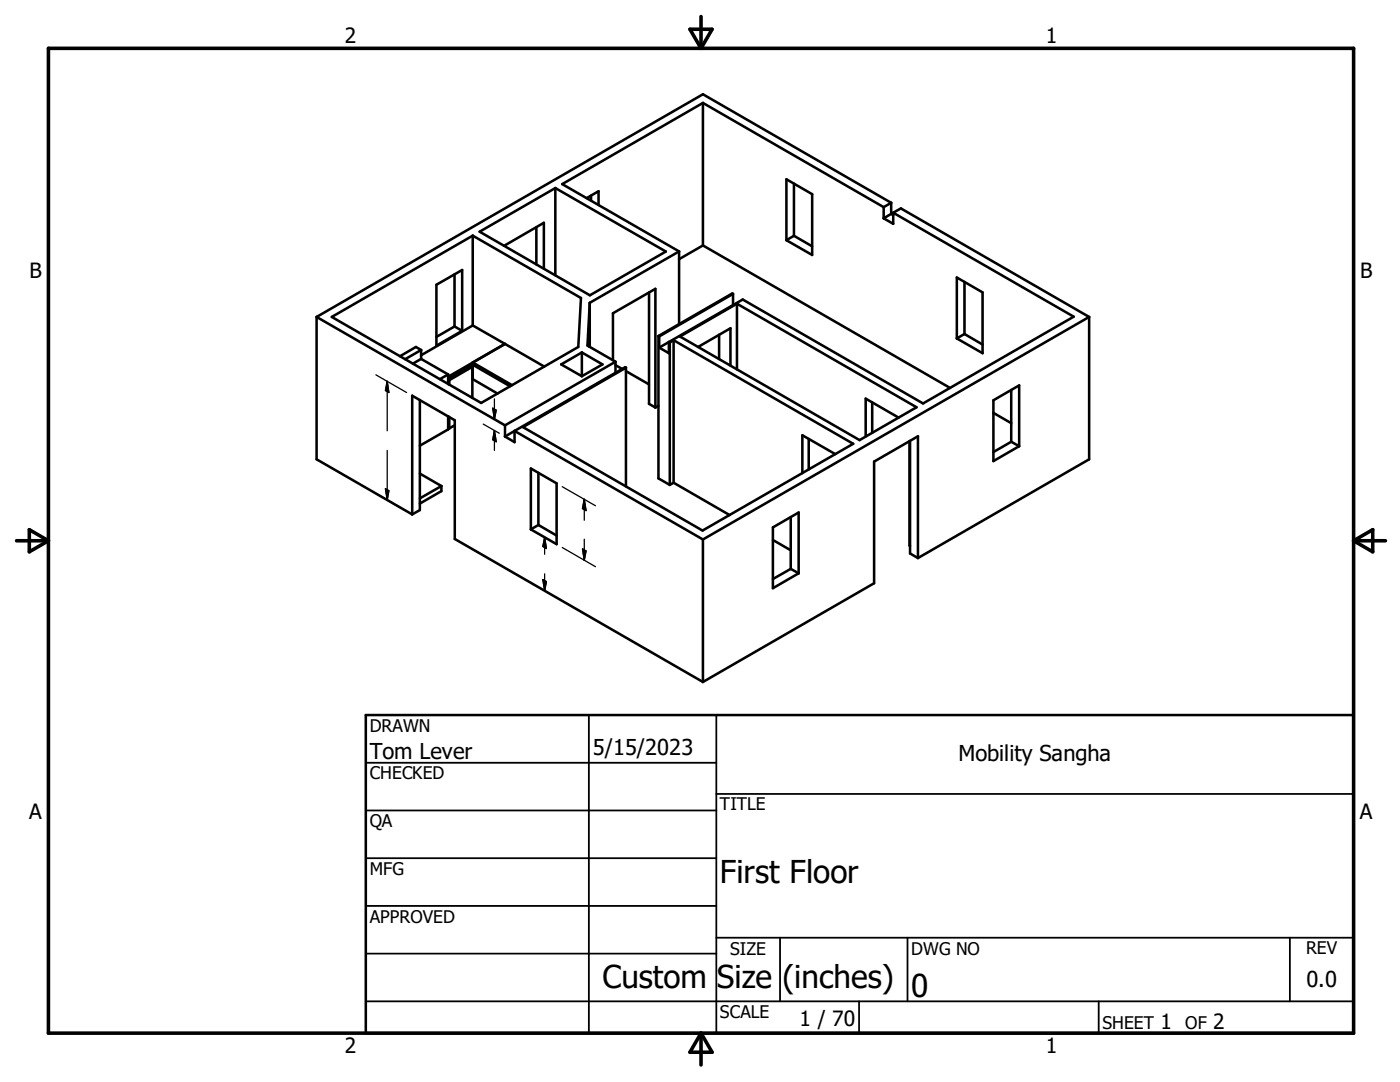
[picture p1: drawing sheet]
<svg xmlns="http://www.w3.org/2000/svg" width="279mm" height="216mm" viewBox="0 0 279 216" stroke-linecap="round" stroke-linejoin="round" font-family="sans-serif">
<g fill="none" stroke="#000" stroke-width=".51">
<path d="M110.8 37.5v17.4M117.1 39.5l2.4-1.3v2.7M118 39v1M140.3 20.5l-28.1 16.2 23.3 13.5M140.3 20.5l36.1 20.8M140.3 20.5v28.5M156.9 35.8l5.2 2.9v12.2l-5.2-3zM158.4 36.7v10.3M87.1 56.8l5.1-2.9v12.1l-5.1 3zM90.7 54.7v10.4M94.3 47v17.9M95.7 46.2l15.1-8.7 22.1 12.7-15.2 8.7z"/>
<path d="M100.6 49.1l7.9-4.6v9.1M107 45.3v7.5M129.5 58.4v22.2l1.3 .7M135.5 50.2l-17.8 10.2M135.5 50.2v14.5M140.3 49l49.3 28.4M140.3 49l-4.8 2.7M146.3 58.6v2.3M146.3 58.6l-14.7 8.5M146.3 58.6h-.2l-14.7 8.5M158.4 47l3.7 2.2M158.4 47l-1.5 .9"/>
<path d="M176.4 41.3v2.3M177.9 42.7l.4 .2M177.9 42.7l-1.5 .9M177.9 40.5v2.2M177.9 40.5l-1.5 .8M177.9 40.5l-37.6-21.7-77.1 44.4M178.3 42.4v2.3l-1.9-1.1M178.3 42.4l1.5-.8 37.6 21.6M178.3 42.4l36 20.8-30.1 17.3-36-20.7-14.7 8.4M191 55.4l5.1 2.9v12.2l-5.1-3zM192.5 56.3v10.3M63.2 63.2l37.6 21.7"/>
<path d="M63.2 63.2v28.5l19.1 10.9M66.2 63.2l28.1-16.2 21.6 12.5-.5 9.7-19.4 11.2zM83.8 79.8v22l-1.5 .8M84 71.6l-1.6 1M84 69.8v1.8M84 69.8l-3.1 1.9M84 69.8l-1-.6-3.2 1.9M84 71.6l5.4 3.1M89.4 74.7v1.9M89.4 75.5l.1 .1M89.4 75l.1 .1M89.4 74.7l-1.6 1"/>
<path d="M89.5 75.7l.2 .2M89.5 75.6l4.8-2.8 7.5 4.3M89.5 75.1v.5M89.7 75.9v.8M90.7 65.1l1.5 .9M90.7 65.1l-3.6 2.1M94 73l.3 .2M94.3 73.2v6.2M94.3 73.2l-4.6 2.7M94.3 75.7l5 2.8M94.3 64.9l-10.3 6M94.3 64.9l6.5 3.7"/>
<path d="M94.3 72.3l7.9 4.6M94.3 72.3v3.4M94.3 75.7h.1M100.8 68.6l-11.3 6.5M100.8 68.6l-6.5 3.7M100.8 68.6l7.8 4.5M116.1 70.3l-4.1 2.4 4.1 2.4M116.1 70.3v4.8M116.1 70.3l4.1 2.4-4.1 2.4M117.5 69.1l.2-3.5v3.6M117.7 60.4l-.5 8.6 5.6 3.2M117.7 60.4v8.8"/>
<path d="M122.3 71.9v-9.4l8.5-4.9v23.7M122.8 72.2v2.2M122.8 72.2l-22 12.7M122.8 72.9l1.4 .7M124.9 73.4l-.1-.1-22.1 12.7M124.9 73.4v23.7M124.9 74.1l4.6 2.6M131.4 67.1h.2M131.4 67.1v28.4l2.3 1.3M131.6 67.1v2.3M133.5 68.2v2.3l-1.9-1.1M133.5 68.2l-1.9 1.2"/>
<path d="M133.5 68.2l.2 .1M133.7 68.3v28.5M134.4 67.9l-.7 .4M134.4 67.9l35.9 20.7-30.1 17.3-35.8-20.7 20.5-11.8M134.4 67.9v28.4M135.7 67.2l11.4-6.6 35.8 20.7-11.4 6.5zM139.3 69.2l6.5-3.7v7.4M143.5 66.8v4.8M147.1 60.6v13.1M192.5 66.6l3.6 2.2M192.5 66.6l-1.5 .9M198.3 79.9l5.1-3v12.1l-5.1 3z"/>
<path d="M201.8 77.8v10.3M217.4 63.2l-77.1 44.4M217.4 63.2v28.5l-34.2 19.7M83.8 94.5l4.3 2.5M88.1 97v1l-4.3 2.5M88.1 97l-4.3 2.4M89.5 85.4h-.1M89.5 83.1l-.1 2.6-5.6 3.2M89.5 85.4l.2 .1M89.7 83.2v2.3M90.8 84.8l-1.1 .7M100.8 84.9v2.2"/>
<path d="M102.7 86l-1.9 1.1M102.7 86v2.2l-1.9-1.1M102.7 86l37.6 21.6M105.9 93.5l5.2 2.9v12.2l-5.2-3zM107.4 94.4v10.4M131.4 81l-.6 .3M134.4 96.3l11.2 6.5M134.4 96.3l-.7 .5M161.4 87.6v6.1M166.7 90.6l-6.6-3.7v7.5M174.1 80.3v6.1M179.3 83.3l-6.5-3.8v7.6"/>
<path d="M181.5 88v20.9h.1M181.6 88v22.4l1.6 1M198.3 82.4l3.5 2M201.8 88.1l-3.5 2.1M201.8 88.1l1.6 .9M82.3 102.6v-23.6l8.5 4.9v23.6l49.5 28.6M107.4 104.8l-1.5 .8M107.4 104.8l3.7 2.1M140.3 107.6v28.5M154.2 107.7l3.6 2.1M154.2 105.2l5.2-2.9v12.1l-5.2 3zM157.8 103.2v10.3"/>
<path d="M157.8 113.5l1.6 .9M157.8 113.5l-3.6 2M183.2 111.4v-24.3l-8.8 5v24.3l-34.1 19.7M73 142.7h197.1v63.5h-197.1z"/>
</g>
<path d="M9.7 9.6h260.4v196.6h-260.4zM137.7 5.8h4.4l-2.2 3.8zM139.9 3.3v6.3M3.3 107.9h6.4M5.8 105.7l3.9 2.2-3.9 2.2zM270.1 107.9h6.4M270.1 107.9l3.9-2.2v4.4zM139.9 206.2v6.3M139.9 206.2l2.2 3.8h-4.4z" fill="none" stroke="#000" stroke-width=".71"/>
<g fill="none" stroke="#000" stroke-width=".36">
<path d="M73 152.2h70M117.5 142.7v63.5M143 158.4h127.1M143 142.7v63.5M73 161.7h70M73 171.2h70M73 180.8h70M73 190.3h70M73 199.8h197.1M143 187.1h127.1M155.7 187.1v12.7M171.4 199.8v6.4"/>
<path d="M181.1 187.1v12.7M219.3 199.8v6.4M257.4 187.1v12.7"/>
</g>
<g fill="none" stroke="#000" stroke-width=".25">
<path d="M75 74.8l6.1 3.5M77.3 76.1v9.9M77.3 76.1l.3 2.2-.7-.4zM98.7 79.6v4.1M75 98.5l6.1 3.5M76.9 97.5l.7 .4-.3 1.9zM77.3 89.9v9.9M96.4 84.6l3.2 1.8M98.3 81.4l.7 .5-.3 1.8zM98.7 85.9v4M98.7 85.9l.3 2.2-.7-.4zM112.2 97.1l6.6 3.8"/>
<path d="M116.6 99.6v4.2M116.6 99.6l.4 2.3-.8-.4zM108.3 115.6l.7 .4-.3 1.9zM108.7 107.2v3.4M108.7 114.5v3.4M108.7 107.2l.3 2.2-.7-.4zM112.2 109.2l6.6 3.9M116.2 109.5l.8 .4-.4 1.9zM116.6 107.6v4.2"/>
</g>
<path d="M77.3 76.1l.3 2.2-.7-.4zM76.9 97.5l.7 .4-.3 1.9zM98.3 81.4l.7 .5-.3 1.8zM98.7 85.9l.3 2.2-.7-.4zM108.3 115.6l.7 .4-.3 1.9zM108.7 107.2l.3 2.2-.7-.4zM116.2 109.5l.8 .4-.4 1.9zM116.6 99.6l.4 2.3-.8-.4z" fill="#000" stroke="#000" stroke-width=".25"/>
<g font-size="6.3">
<text x="143.7" y="176.1">First Floor</text>
<text x="120.2" y="197.1">Custom Size (inches)</text>
<text x="181.9" y="198.9">0</text>
</g>
<g font-size="4.4">
<text x="73.8" y="151.4">Tom Lever</text>
<text x="118.3" y="150.7">5/15/2023</text>
<text x="191.3" y="151.8">Mobility Sangha</text>
<text x="260.7" y="196.9">0.0</text>
</g>
<g font-size="4.2">
<text x="68.8" y="8.7">2</text>
<text x="208.7" y="8.7">1</text>
<text x="5.9" y="55.5">B</text>
<text x="271.4" y="55.5">B</text>
<text x="5.8" y="163.4">A</text>
<text x="271.4" y="163.4">A</text>
<text x="159.6" y="204.7">1 / 70</text>
<text x="231.6" y="205.3">1</text>
<text x="242.1" y="205.3">2</text>
<text x="68.8" y="210.2">2</text>
<text x="208.7" y="210.2">1</text>
</g>
<g font-size="3.5">
<text x="73.8" y="146">DRAWN</text>
<text x="73.8" y="155.5">CHECKED</text>
<text x="143.7" y="161.7">TITLE</text>
<text x="73.8" y="165.1">QA</text>
<text x="73.8" y="174.6">MFG</text>
<text x="73.8" y="184.1">APPROVED</text>
<text x="145.7" y="190.5">SIZE</text>
<text x="181.9" y="190.5">DWG NO</text>
<text x="260.6" y="190.4">REV</text>
<text x="143.7" y="203.1">SCALE</text>
<text x="220" y="205.3">SHEET</text>
<text x="236.5" y="205.3">OF</text>
</g>
</svg>
